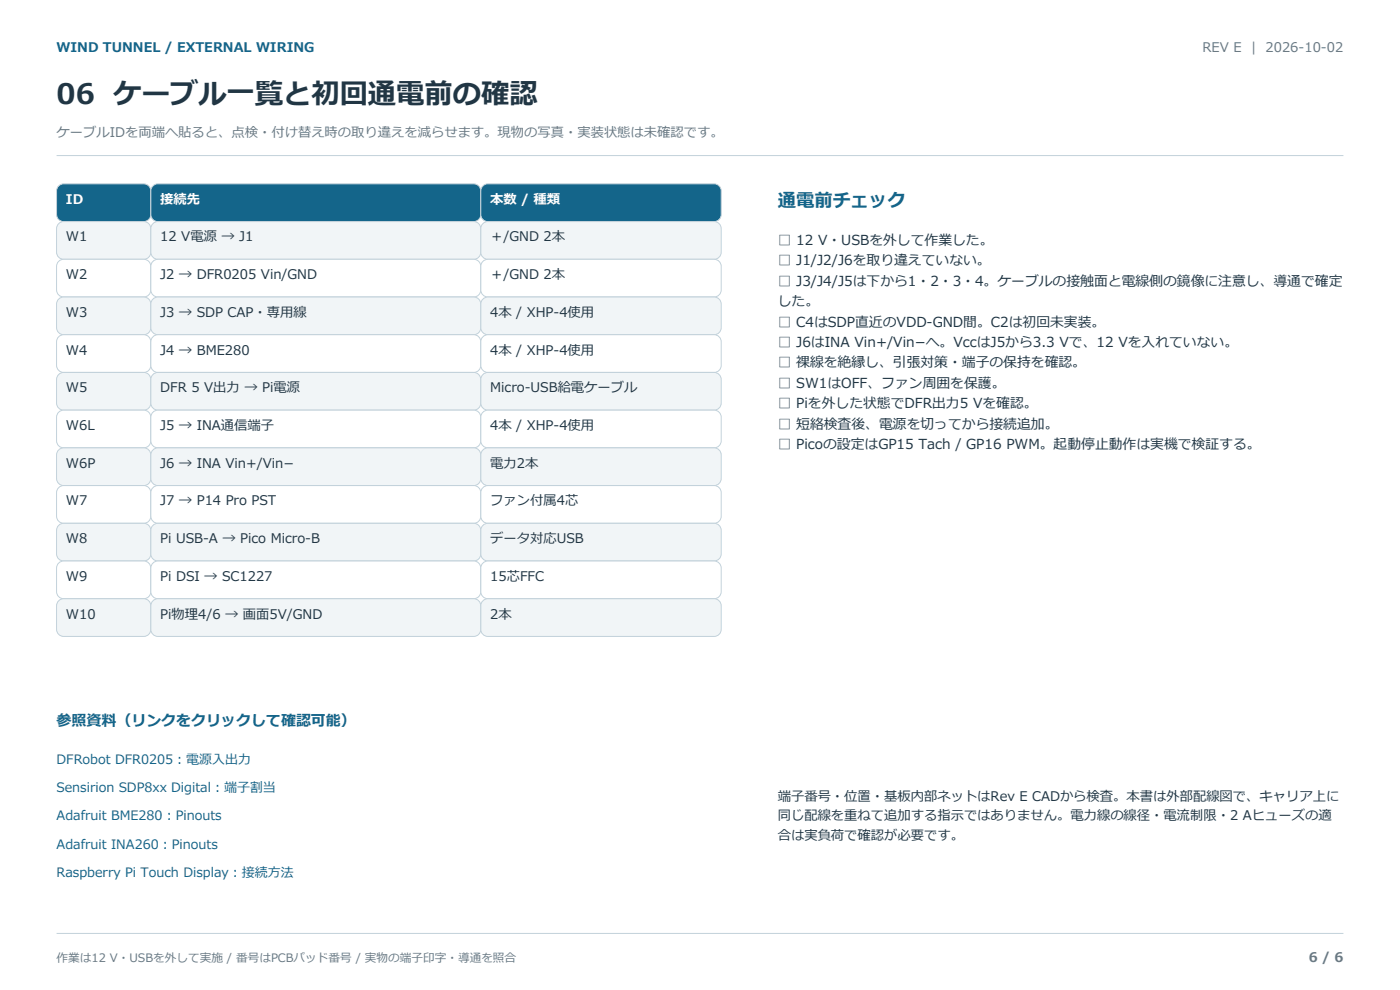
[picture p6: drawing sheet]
<svg xmlns="http://www.w3.org/2000/svg" width="297mm" height="210mm" viewBox="0 0 297 210" stroke-linecap="round" stroke-linejoin="round" font-family="sans-serif">
<path d="M12 33h273" fill="none" stroke="#c2d1da" stroke-width=".21"/>
<g fill="#14658a" stroke="#c2d1da" stroke-width=".21">
<path d="M12.6 39.3l.9-.3h17a1.5 1.5 0 0 1 1.5 1.5v5a1.5 1.5 0 0 1-1.5 1.5h-17a1.5 1.5 0 0 1-1.5-1.5v-5l.1-.5z" fill-rule="evenodd"/>
<path d="M32.6 39.3l.9-.3h67a1.5 1.5 0 0 1 1.5 1.5v5a1.5 1.5 0 0 1-1.5 1.5h-67a1.5 1.5 0 0 1-1.5-1.5v-5l.1-.5z" fill-rule="evenodd"/>
<path d="M102.6 39.3l.9-.3h48a1.5 1.5 0 0 1 1.5 1.5v5a1.5 1.5 0 0 1-1.5 1.5h-48a1.5 1.5 0 0 1-1.5-1.5v-5l.1-.5z" fill-rule="evenodd"/>
</g>
<g fill="#f1f5f7" stroke="#c2d1da" stroke-width=".21">
<path d="M12.3 47.6l.7-.5 .5-.1h17a1.5 1.5 0 0 1 1.5 1.5v5a1.5 1.5 0 0 1-1.5 1.5h-17a1.5 1.5 0 0 1-1.5-1.5v-5z" fill-rule="evenodd"/>
<path d="M32.3 47.6l.7-.5 .5-.1h67a1.5 1.5 0 0 1 1.5 1.5v5a1.5 1.5 0 0 1-1.5 1.5h-67a1.5 1.5 0 0 1-1.5-1.5v-5z" fill-rule="evenodd"/>
<path d="M102.6 47.3l.9-.3h48a1.5 1.5 0 0 1 1.5 1.5v5a1.5 1.5 0 0 1-1.5 1.5h-48a1.5 1.5 0 0 1-1.5-1.5v-5l.1-.5z" fill-rule="evenodd"/>
</g>
<g fill="#fff" stroke="#c2d1da" stroke-width=".21">
<path d="M12.6 55.3l.9-.3h17a1.5 1.5 0 0 1 1.5 1.5v5a1.5 1.5 0 0 1-1.5 1.5h-17a1.5 1.5 0 0 1-1.5-1.5v-5l.1-.5z" fill-rule="evenodd"/>
<path d="M32.6 55.3l.9-.3h67a1.5 1.5 0 0 1 1.5 1.5v5a1.5 1.5 0 0 1-1.5 1.5h-67a1.5 1.5 0 0 1-1.5-1.5v-5l.1-.5z" fill-rule="evenodd"/>
<path d="M102.6 55.3l.9-.3h48a1.5 1.5 0 0 1 1.5 1.5v5a1.5 1.5 0 0 1-1.5 1.5h-48a1.5 1.5 0 0 1-1.5-1.5v-5l.1-.5z" fill-rule="evenodd"/>
</g>
<g fill="#f1f5f7" stroke="#c2d1da" stroke-width=".21">
<path d="M12.6 63.3l.9-.3h17a1.5 1.5 0 0 1 1.5 1.5v5a1.5 1.5 0 0 1-1.5 1.5h-17a1.5 1.5 0 0 1-1.5-1.5v-5l.1-.5z" fill-rule="evenodd"/>
<path d="M32.6 63.3l.9-.3h67a1.5 1.5 0 0 1 1.5 1.5v5a1.5 1.5 0 0 1-1.5 1.5h-67a1.5 1.5 0 0 1-1.5-1.5v-5l.1-.5z" fill-rule="evenodd"/>
<path d="M102.6 63.3l.9-.3h48a1.5 1.5 0 0 1 1.5 1.5v5a1.5 1.5 0 0 1-1.5 1.5h-48a1.5 1.5 0 0 1-1.5-1.5v-5l.1-.5z" fill-rule="evenodd"/>
</g>
<g fill="#fff" stroke="#c2d1da" stroke-width=".21">
<path d="M12.3 71.6l.7-.5 .5-.1h17a1.5 1.5 0 0 1 1.5 1.5v5a1.5 1.5 0 0 1-1.5 1.5h-17a1.5 1.5 0 0 1-1.5-1.5v-5z" fill-rule="evenodd"/>
<path d="M32.3 71.6l.7-.5 .5-.1h67a1.5 1.5 0 0 1 1.5 1.5v5a1.5 1.5 0 0 1-1.5 1.5h-67a1.5 1.5 0 0 1-1.5-1.5v-5z" fill-rule="evenodd"/>
<path d="M102.6 71.3l.9-.3h48a1.5 1.5 0 0 1 1.5 1.5v5a1.5 1.5 0 0 1-1.5 1.5h-48a1.5 1.5 0 0 1-1.5-1.5v-5l.1-.5z" fill-rule="evenodd"/>
</g>
<g fill="#f1f5f7" stroke="#c2d1da" stroke-width=".21">
<path d="M12.6 79.3l.9-.3h17a1.5 1.5 0 0 1 1.5 1.5v5a1.5 1.5 0 0 1-1.5 1.5h-17a1.5 1.5 0 0 1-1.5-1.5v-5l.1-.5z" fill-rule="evenodd"/>
<path d="M32.6 79.3l.9-.3h67a1.5 1.5 0 0 1 1.5 1.5v5a1.5 1.5 0 0 1-1.5 1.5h-67a1.5 1.5 0 0 1-1.5-1.5v-5l.1-.5z" fill-rule="evenodd"/>
<path d="M102.6 79.3l.9-.3h48a1.5 1.5 0 0 1 1.5 1.5v5a1.5 1.5 0 0 1-1.5 1.5h-48a1.5 1.5 0 0 1-1.5-1.5v-5l.1-.5z" fill-rule="evenodd"/>
</g>
<g fill="#fff" stroke="#c2d1da" stroke-width=".21">
<path d="M12.6 87.3l.9-.3h17a1.5 1.5 0 0 1 1.5 1.5v5a1.5 1.5 0 0 1-1.5 1.5h-17a1.5 1.5 0 0 1-1.5-1.5v-5l.1-.5z" fill-rule="evenodd"/>
<path d="M32.6 87.3l.9-.3h67a1.5 1.5 0 0 1 1.5 1.5v5a1.5 1.5 0 0 1-1.5 1.5h-67a1.5 1.5 0 0 1-1.5-1.5v-5l.1-.5z" fill-rule="evenodd"/>
<path d="M102.6 87.3l.9-.3h48a1.5 1.5 0 0 1 1.5 1.5v5a1.5 1.5 0 0 1-1.5 1.5h-48a1.5 1.5 0 0 1-1.5-1.5v-5l.1-.5z" fill-rule="evenodd"/>
</g>
<g fill="#f1f5f7" stroke="#c2d1da" stroke-width=".21">
<path d="M12.6 95.3l.9-.3h17a1.5 1.5 0 0 1 1.5 1.5v5a1.5 1.5 0 0 1-1.5 1.5h-17a1.5 1.5 0 0 1-1.5-1.5v-5l.1-.5z" fill-rule="evenodd"/>
<path d="M32.6 95.3l.9-.3h67a1.5 1.5 0 0 1 1.5 1.5v5a1.5 1.5 0 0 1-1.5 1.5h-67a1.5 1.5 0 0 1-1.5-1.5v-5l.1-.5z" fill-rule="evenodd"/>
<path d="M102.6 95.3l.9-.3h48a1.5 1.5 0 0 1 1.5 1.5v5a1.5 1.5 0 0 1-1.5 1.5h-48a1.5 1.5 0 0 1-1.5-1.5v-5l.1-.5z" fill-rule="evenodd"/>
</g>
<g fill="#fff" stroke="#c2d1da" stroke-width=".21">
<path d="M12.6 103.3l.9-.3h17a1.5 1.5 0 0 1 1.5 1.5v5a1.5 1.5 0 0 1-1.5 1.5h-17a1.5 1.5 0 0 1-1.5-1.5v-5l.1-.5z" fill-rule="evenodd"/>
<path d="M32.6 103.3l.9-.3h67a1.5 1.5 0 0 1 1.5 1.5v5a1.5 1.5 0 0 1-1.5 1.5h-67a1.5 1.5 0 0 1-1.5-1.5v-5l.1-.5z" fill-rule="evenodd"/>
<path d="M102.6 103.3l.9-.3h48a1.5 1.5 0 0 1 1.5 1.5v5a1.5 1.5 0 0 1-1.5 1.5h-48a1.5 1.5 0 0 1-1.5-1.5v-5l.1-.5z" fill-rule="evenodd"/>
</g>
<g fill="#f1f5f7" stroke="#c2d1da" stroke-width=".21">
<path d="M12.3 111.6l.7-.5 .5-.1h17a1.5 1.5 0 0 1 1.5 1.5v5a1.5 1.5 0 0 1-1.5 1.5h-17a1.5 1.5 0 0 1-1.5-1.5v-5z" fill-rule="evenodd"/>
<path d="M32.3 111.6l.7-.5 .5-.1h67a1.5 1.5 0 0 1 1.5 1.5v5a1.5 1.5 0 0 1-1.5 1.5h-67a1.5 1.5 0 0 1-1.5-1.5v-5z" fill-rule="evenodd"/>
<path d="M102.6 111.3l.9-.3h48a1.5 1.5 0 0 1 1.5 1.5v5a1.5 1.5 0 0 1-1.5 1.5h-48a1.5 1.5 0 0 1-1.5-1.5v-5l.1-.5z" fill-rule="evenodd"/>
</g>
<g fill="#fff" stroke="#c2d1da" stroke-width=".21">
<path d="M12.6 119.3l.9-.3h17a1.5 1.5 0 0 1 1.5 1.5v5a1.5 1.5 0 0 1-1.5 1.5h-17a1.5 1.5 0 0 1-1.5-1.5v-5l.1-.5z" fill-rule="evenodd"/>
<path d="M32.6 119.3l.9-.3h67a1.5 1.5 0 0 1 1.5 1.5v5a1.5 1.5 0 0 1-1.5 1.5h-67a1.5 1.5 0 0 1-1.5-1.5v-5l.1-.5z" fill-rule="evenodd"/>
<path d="M102.6 119.3l.9-.3h48a1.5 1.5 0 0 1 1.5 1.5v5a1.5 1.5 0 0 1-1.5 1.5h-48a1.5 1.5 0 0 1-1.5-1.5v-5l.1-.5z" fill-rule="evenodd"/>
</g>
<g fill="#f1f5f7" stroke="#c2d1da" stroke-width=".21">
<path d="M12.6 127.3l.9-.3h17a1.5 1.5 0 0 1 1.5 1.5v5a1.5 1.5 0 0 1-1.5 1.5h-17a1.5 1.5 0 0 1-1.5-1.5v-5l.1-.5z" fill-rule="evenodd"/>
<path d="M32.6 127.3l.9-.3h67a1.5 1.5 0 0 1 1.5 1.5v5a1.5 1.5 0 0 1-1.5 1.5h-67a1.5 1.5 0 0 1-1.5-1.5v-5l.1-.5z" fill-rule="evenodd"/>
<path d="M102.6 127.3l.9-.3h48a1.5 1.5 0 0 1 1.5 1.5v5a1.5 1.5 0 0 1-1.5 1.5h-48a1.5 1.5 0 0 1-1.5-1.5v-5l.1-.5z" fill-rule="evenodd"/>
</g>
<path d="M12 198h273" fill="none" stroke="#c2d1da" stroke-width=".21"/>
<text font-size="6" fill="#213644" x="12" y="22">06 ケーブル一覧と初回通電前の確認</text>
<text font-size="3.9" fill="#14658a" x="165" y="44">通電前チェック</text>
<text font-size="3.2" fill="#14658a" x="12" y="154">参照資料（リンクをクリックして確認可能）</text>
<g font-size="2.9" fill="#213644">
<text x="165" y="51.9">□ 12 V・USBを外して作業した。</text>
<text x="165" y="56.3">□ J1/J2/J6を取り違えていない。</text>
<text x="165" y="60.6">□ J3/J4/J5は下から1・2・3・4。ケーブルの接触面と電線側の鏡像に注意し、導通で確定</text>
<text x="165" y="64.9">した。</text>
<text x="165" y="69.3">□ C4はSDP直近のVDD-GND間。C2は初回未実装。</text>
<text x="165" y="73.6">□ J6はINA Vin+/Vin−へ。VccはJ5から3.3 Vで、12 Vを入れていない。</text>
<text x="165" y="77.9">□ 裸線を絶縁し、引張対策・端子の保持を確認。</text>
<text x="165" y="82.3">□ SW1はOFF、ファン周囲を保護。</text>
<text x="165" y="86.6">□ Piを外した状態でDFR出力5 Vを確認。</text>
<text x="165" y="90.9">□ 短絡検査後、電源を切ってから接続追加。</text>
<text x="165" y="95.3">□ Picoの設定はGP15 Tach / GP16 PWM。起動停止動作は実機で検証する。</text>
</g>
<g font-size="2.8" fill="#14658a">
<text x="12" y="11">WIND TUNNEL / EXTERNAL WIRING</text>
<text x="12" y="162">DFRobot DFR0205：電源入出力</text>
<text x="12" y="168">Sensirion SDP8xx Digital：端子割当</text>
<text x="12" y="174">Adafruit BME280：Pinouts</text>
<text x="12" y="180">Adafruit INA260：Pinouts</text>
<text x="12" y="186">Raspberry Pi Touch Display：接続方法</text>
</g>
<g font-size="2.8" fill="#677885">
<text x="255.1" y="11">REV E | 2026-10-02</text>
<text x="12" y="29">ケーブルIDを両端へ貼ると、点検・付け替え時の取り違えを減らせます。現物の写真・実装状態は未確認です。</text>
<text x="277.6" y="204">6 / 6</text>
</g>
<g font-size="2.8" fill="#fff">
<text x="14" y="43.2">ID</text>
<text x="34" y="43.2">接続先</text>
<text x="104" y="43.2">本数 / 種類</text>
</g>
<g font-size="2.8" fill="#213644">
<text x="14" y="51.2">W1</text>
<text x="34" y="51.2">12 V電源 → J1</text>
<text x="104" y="51.2">＋/GND 2本</text>
<text x="14" y="59.2">W2</text>
<text x="34" y="59.2">J2 → DFR0205 Vin/GND</text>
<text x="104" y="59.2">＋/GND 2本</text>
<text x="14" y="67.2">W3</text>
<text x="34" y="67.2">J3 → SDP CAP・専用線</text>
<text x="104" y="67.2">4本 / XHP-4使用</text>
<text x="14" y="75.2">W4</text>
<text x="34" y="75.2">J4 → BME280</text>
<text x="104" y="75.2">4本 / XHP-4使用</text>
<text x="14" y="83.2">W5</text>
<text x="34" y="83.2">DFR 5 V出力 → Pi電源</text>
<text x="104" y="83.2">Micro-USB給電ケーブル</text>
<text x="14" y="91.2">W6L</text>
<text x="34" y="91.2">J5 → INA通信端子</text>
<text x="104" y="91.2">4本 / XHP-4使用</text>
<text x="14" y="99.2">W6P</text>
<text x="34" y="99.2">J6 → INA Vin+/Vin−</text>
<text x="104" y="99.2">電力2本</text>
<text x="14" y="107.2">W7</text>
<text x="34" y="107.2">J7 → P14 Pro PST</text>
<text x="104" y="107.2">ファン付属4芯</text>
<text x="14" y="115.2">W8</text>
<text x="34" y="115.2">Pi USB-A → Pico Micro-B</text>
<text x="104" y="115.2">データ対応USB</text>
<text x="14" y="123.2">W9</text>
<text x="34" y="123.2">Pi DSI → SC1227</text>
<text x="104" y="123.2">15芯FFC</text>
<text x="14" y="131.2">W10</text>
<text x="34" y="131.2">Pi物理4/6 → 画面5V/GND</text>
<text x="104" y="131.2">2本</text>
<text x="165" y="169.8">端子番号・位置・基板内部ネットはRev E CADから検査。本書は外部配線図で、キャリア上に</text>
<text x="165" y="174">同じ配線を重ねて追加する指示ではありません。電力線の線径・電流制限・2 Aヒューズの適</text>
<text x="165" y="178.2">合は実負荷で確認が必要です。</text>
</g>
<text font-size="2.5" fill="#677885" x="12" y="204">作業は12 V・USBを外して実施 / 番号はPCBパッド番号 / 実物の端子印字・導通を照合</text>
</svg>
